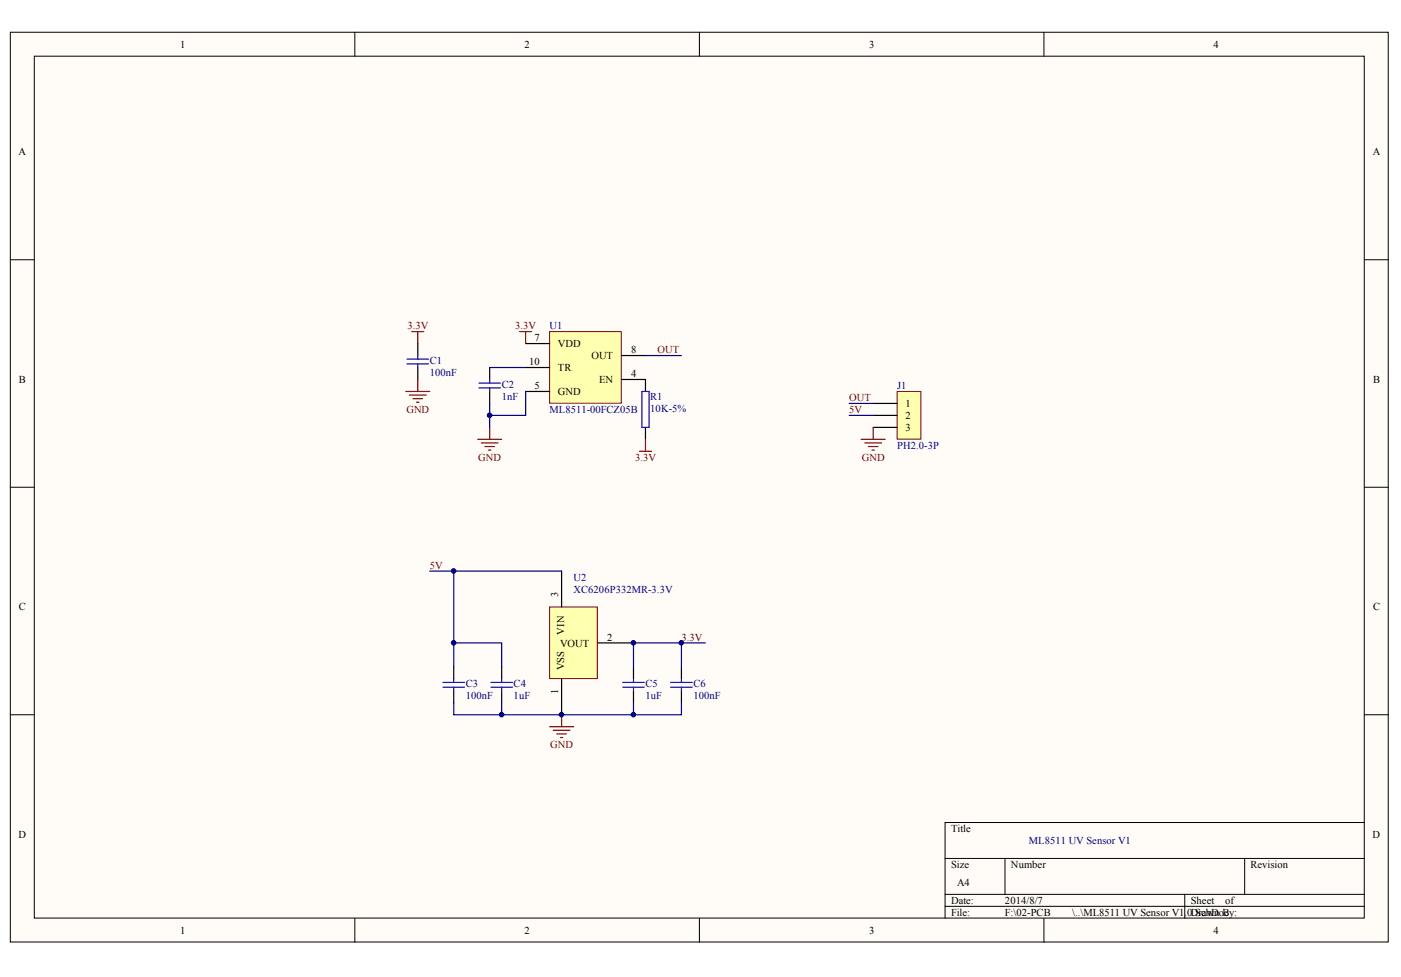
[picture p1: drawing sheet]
<svg xmlns="http://www.w3.org/2000/svg" width="287mm" height="200mm" viewBox="0 0 287 200" stroke-linecap="round" stroke-linejoin="round" font-family="sans-serif">
<g fill="#fffcf8" stroke="#000" stroke-width=".2">
<path d="M2.1 6.6h282.1v186.3h-282.1z"/>
<path d="M7 11.5h272.3v176.5h-272.3z"/>
</g>
<g fill="none" stroke="#000" stroke-width=".2">
<path d="M72.6 6.6v4.9M143.2 6.6v4.9M213.7 6.6v4.9M2.1 53.2h4.9M279.3 53.2h4.9M2.1 99.8h4.9M279.3 99.8h4.9M2.1 146.3h4.9M279.3 146.3h4.9M193.5 175.8h85.8M205.7 175.8v7.3M254.8 175.8v7.3"/>
<path d="M279.3 168.4h-85.8v19.6M72.6 188v4.9M143.2 188v4.9M193.5 183.1h85.8M193.5 185.6h85.8M213.7 188v4.9M242.5 183.1v4.9"/>
</g>
<path d="M112.5 67.9h14.7v14.6h-14.7z" fill="#ffffb0" stroke="#800000" stroke-width=".2"/>
<path d="M85.5 70.3v2.5M85.5 75.2v2.5M100.2 75.2v2.5M107.6 70.3h4.9M107.6 75.2h4.9M127.2 72.8h4.9M127.2 77.7h4.9v2.4M100.2 80.1v2.5M107.6 80.1h4.9M132.1 87.5v2.5" fill="none" stroke="#000" stroke-width=".25"/>
<g fill="none" stroke="#800000" stroke-width=".25">
<path d="M84.3 67.9h2.5M85.5 67.9v2.4M85.5 77.7v2.4M106.4 67.9h2.4M107.6 67.9v2.4M83.1 80.1h4.9M83.8 80.9h3.4M84.5 81.6h2M85.3 82.4h.5M97.8 90h4.9M98.5 90.7h3.5M99.3 91.4h1.9"/>
<path d="M100 92.2h.5M100.2 87.5v2.5M130.9 92.4h2.5M132.1 90v2.4"/>
</g>
<path d="M83.3 74.5h4.4M83.3 73.5h4.4M85.5 72.8v.7M85.5 74.5v.7M98 79.4h4.5M98 78.4h4.5M100.2 77.7v.7M100.2 79.4v.7M131.4 80.1h1.5v7.4h-1.5z" fill="none" stroke="#00f" stroke-width=".25"/>
<path d="M100.2 75.2h7.4M100.2 85v2.5M107.6 80.1v4.9h-7.4v-2.4" fill="none" stroke="#000080" stroke-width=".25"/>
<path d="M183.7 80.1h4.8v9.8h-4.8z" fill="#ffffb0" stroke="#800000" stroke-width=".2"/>
<path d="M178.8 82.6h4.9M178.8 85h4.9M178.8 87.5h4.9" fill="none" stroke="#000" stroke-width=".25"/>
<path d="M112.5 124.3h9.8v14.6h-9.8z" fill="#ffffb0" stroke="#800000" stroke-width=".2"/>
<path d="M115 116.9v7.4M92.9 136.5v2.5M102.7 136.5v2.5M115 139v7.3M122.3 131.6h7.4M129.7 136.5v2.5M139.5 136.5v2.5M92.9 141.4v2.5M102.7 141.4v2.5M129.7 141.4v2.5M139.5 141.4v2.5" fill="none" stroke="#000" stroke-width=".25"/>
<path d="M176.3 90h4.9M177 90.7h3.5M177.8 91.4h1.9M178.5 92.2h.5M178.8 87.5v2.5M112.5 148.8h4.9M113.2 149.5h3.5M114 150.3h1.9M114.7 151h.5M115 146.3v2.5" fill="none" stroke="#800000" stroke-width=".25"/>
<g fill="none" stroke="#00f" stroke-width=".25">
<path d="M90.7 139.7h4.4M92.9 139v.7M100.5 139.7h4.4M102.7 139v.7M127.5 139.7h4.4M129.7 139v.7M137.3 139.7h4.4M139.5 139v.7M90.7 140.7h4.4M92.9 140.7v.7M100.5 140.7h4.4M102.7 140.7v.7"/>
<path d="M127.5 140.7h4.4M129.7 140.7v.7M137.3 140.7h4.4M139.5 140.7v.7"/>
</g>
<path d="M132.1 72.8h7.4M173.8 85h5M173.8 82.6h5M88 116.9h27M92.9 116.9v19.6M92.9 131.6h9.8v4.9M139.5 131.6h-9.8v4.9M144.4 131.6h-4.9v4.9M92.9 143.9v2.4h9.8M102.7 143.9v2.4h27M129.7 143.9v2.4h9.8v-2.4" fill="none" stroke="#000080" stroke-width=".25"/>
<g fill="#000080" stroke="#000080" stroke-width=".2">
<circle cx="92.9" cy="131.6" r=".47"/>
<circle cx="92.9" cy="116.9" r=".47"/>
<circle cx="100.2" cy="85" r=".47"/>
<circle cx="102.7" cy="146.3" r=".47"/>
<circle cx="114.9" cy="146.3" r=".47"/>
<circle cx="129.7" cy="146.3" r=".47"/>
<circle cx="129.7" cy="131.6" r=".47"/>
<circle cx="139.5" cy="131.6" r=".47"/>
</g>
<g font-size="2.2">
<text x="36.9" y="9.8">1</text>
<text x="107.4" y="9.8">2</text>
<text x="177.9" y="9.8">3</text>
<text x="248.5" y="9.8">4</text>
<text x="3.8" y="31.8">A</text>
<text x="281" y="31.8">A</text>
<text x="109.4" y="69.9">7</text>
<text x="114.2" y="71.1">VDD</text>
<text x="108.3" y="74.8">10</text>
<text x="114.2" y="76">TR</text>
<text x="121.1" y="73.5">OUT</text>
<text x="129.2" y="72.3">8</text>
<text x="129.2" y="77.2">4</text>
<text x="3.9" y="78.4">B</text>
<text x="109.4" y="79.7">5</text>
<text x="114.2" y="80.9">GND</text>
<text x="122.6" y="78.4">EN</text>
<text x="185.4" y="83.3">1</text>
<text x="281.1" y="78.4">B</text>
<text x="185.4" y="85.8">2</text>
<text x="185.4" y="88.2">3</text>
<text x="3.9" y="125">C</text>
<text x="281.1" y="125">C</text>
<text x="124.3" y="131.1">2</text>
<text x="114.6" y="132.4">VOUT</text>
<text x="3.8" y="171.5">D</text>
<text x="194.7" y="170.3">Title</text>
<text x="281" y="171.5">D</text>
<text x="194.7" y="177.7">Size</text>
<text x="207" y="177.7">Number</text>
<text x="256" y="177.7">Revision</text>
<text x="194.7" y="185">Date:</text>
<text x="195.9" y="181.4">A4</text>
<text x="205.7" y="185">2014/8/7</text>
<text x="243.8" y="185">Sheet</text>
<text x="250.8" y="185">of</text>
<text x="36.9" y="191.2">1</text>
<text x="107.4" y="191.2">2</text>
<text x="177.9" y="191.2">3</text>
<text x="194.7" y="187.5">File:</text>
<text x="205.7" y="187.5">F:\02-PCB</text>
<text x="219.5" y="187.5">\..\ML8511 UV Sensor V1.0Drawn By:</text>
<text x="244.2" y="187.5">.SchDoc</text>
<text x="248.5" y="191.2">4</text>
</g>
<g font-size="2.2" fill="#800000">
<text x="83.4" y="67.4">3.3V</text>
<text x="105.5" y="67.4">3.3V</text>
<text x="134.6" y="72.3">OUT</text>
<text x="173.8" y="82.1">OUT</text>
<text x="83.2" y="84.5">GND</text>
<text x="173.8" y="84.6">5V</text>
<text x="97.9" y="94.3">GND</text>
<text x="130" y="94.3">3.3V</text>
<text x="176.4" y="94.3">GND</text>
<text x="88" y="116.4">5V</text>
<text x="139.5" y="131.1">3.3V</text>
<text x="112.6" y="153.2">GND</text>
</g>
<g font-size="2.2" fill="#000080">
<text x="112.5" y="67.4">U1</text>
<text x="88" y="74.5">C1</text>
<text x="88" y="77">100nF</text>
<text x="102.7" y="79.4">C2</text>
<text x="102.7" y="81.9">1nF</text>
<text x="133.1" y="81.9">R1</text>
<text x="183.7" y="79.7">J1</text>
<text x="112.5" y="84.6">ML8511-00FCZ05B</text>
<text x="133.1" y="84.3">10K-5%</text>
<text x="183.7" y="91.9">PH2.0-3P</text>
<text x="117.4" y="118.9">U2</text>
<text x="117.4" y="121.3">XC6206P332MR-3.3V</text>
<text x="95.3" y="140.7">C3</text>
<text x="95.3" y="143.2">100nF</text>
<text x="105.2" y="140.7">C4</text>
<text x="105.2" y="143.2">1uF</text>
<text x="132.1" y="140.7">C5</text>
<text x="132.1" y="143.2">1uF</text>
<text x="142" y="140.7">C6</text>
<text x="142" y="143.2">100nF</text>
<text x="210.6" y="172.8">ML8511 UV Sensor V1</text>
</g>
<g font-size="2.1">
<text x="114.3" y="122.3" transform="rotate(-90 114.3 122.3)">3</text>
<text x="115.5" y="129.9" transform="rotate(-90 115.5 129.9)">VIN</text>
<text x="115.5" y="137.3" transform="rotate(-90 115.5 137.3)">VSS</text>
<text x="114.3" y="142" transform="rotate(-90 114.3 142)">1</text>
</g>
</svg>
